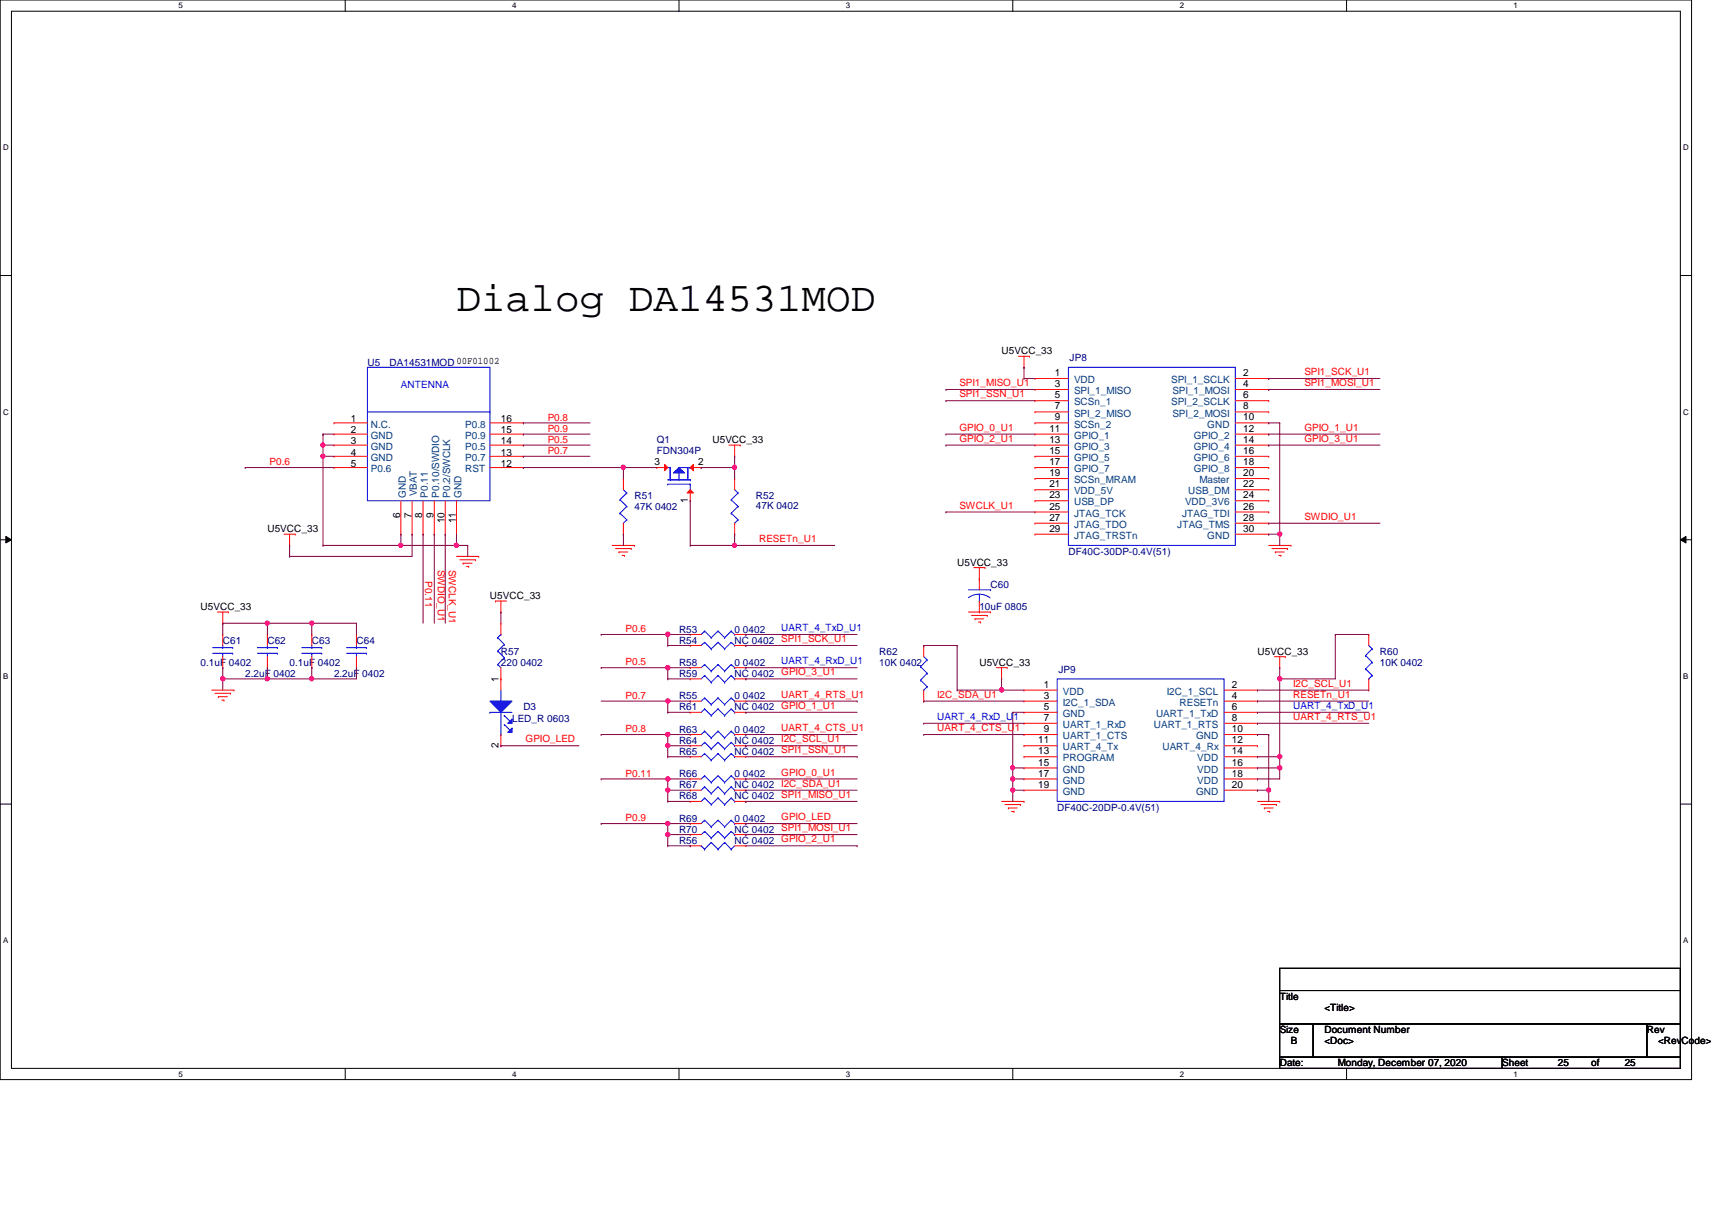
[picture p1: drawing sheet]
# OrCAD Capture schematic 52 DIALOG DA14531M.DSN
size B

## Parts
C60  10uF 0805  [C0805]
C61  0.1uF 0402  [C0402]
C62  2.2uF 0402  [C0402]
C63  0.1uF 0402  [C0402]
C64  2.2uF 0402  [C0402]
D3  LED_R 0603  [LED-S]
JP8  DF40C-30DP-0.4V(51)  [CON-DF40C-30DP-0.4V]
JP9  DF40C-20DP-0.4V(51)  [CON-DF40C-20DP-0.4V]
Q1  FDN304P  [T-FDN304P-D]
R51  47K 0402  [R0402]
R52  47K 0402  [R0402]
R53  0 0402  [R0402]
R54  NC 0402  [R0402]
R55  0 0402  [R0402]
R56  NC 0402  [R0402]
R57  220 0402  [R0402]
R58  0 0402  [R0402]
R59  NC 0402  [R0402]
R60  10K 0402  [R0402]
R61  NC 0402  [R0402]
R62  10K 0402  [R0402]
R63  0 0402  [R0402]
R64  NC 0402  [R0402]
R65  NC 0402  [R0402]
R66  0 0402  [R0402]
R67  NC 0402  [R0402]
R68  NC 0402  [R0402]
R69  0 0402  [R0402]
R70  NC 0402  [R0402]
U5  DA14531MOD  [U-DA14531MOD]

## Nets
GND_U3: C60.2 C61.2 C62.2 C63.2 C64.2 JP8.10(GND) JP8.30(GND) JP9.5(GND) JP9.10(GND) JP9.15(GND) JP9.17(GND) JP9.19(GND) JP9.20(GND) R51.2 U5.2(GND) U5.3(GND) U5.4(GND) U5.6(GND) U5.11(GND)
GPIO_0_U1: JP8.11(GPIO_1) R66.2
GPIO_1_U1: JP8.12(GPIO_2) R61.2
GPIO_2_U1: JP8.13(GPIO_3) R56.1
GPIO_3_U1: JP8.14(GPIO_4) R59.2
GPIO_LED: D3.2(CATHODE) R69.2
I2C_SCL_U1: JP9.2(I2C_1_SCL) R60.2 R64.2
I2C_SDA_U1: JP9.3(I2C_1_SDA) R62.2 R67.2
P0.5: R58.1 R59.1 U5.14(P0.5)
P0.6: R53.1 R54.1 U5.5(P0.6)
P0.7: R55.1 R61.1 U5.13(P0.7)
P0.8: R63.1 R64.1 R65.1 U5.16(P0.8)
P0.9: R56.2 R69.1 R70.1 U5.15(P0.9)
P0.11: R66.1 R67.1 R68.1 U5.8(P0.11)
RESETn_U1: JP9.4(RESETn) Q1.1(GATE) R52.2
SPI1_MISO_U1: JP8.3(SPI_1_MISO) R68.2
SPI1_MOSI_U1: JP8.4(SPI_1_MOSI) R70.2
SPI1_SCK_U1: JP8.2(SPI_1_SCLK) R54.2
SPI1_SSN_U1: JP8.5(SCSn_1) R65.2
SWCLK_U1: JP8.25(JTAG_TCK) U5.10(P0.2/SWCLK)
SWDIO_U1: JP8.28(JTAG_TMS) U5.9(P0.10/SWDIO)
U5VCC_33: C60.1 C61.1 C62.1 C63.1 C64.1 JP8.1(VDD) JP9.1(VDD) JP9.14(VDD) JP9.16(VDD) JP9.18(VDD) Q1.2(SOURCE) R52.1 R57.2 R60.1 R62.1 U5.7(VBAT)
UART_4_CTS_U1: JP9.9(UART_1_CTS) R63.2
UART_4_RTS_U1: JP9.8(UART_1_RTS) R55.2
UART_4_RxD_U1: JP9.7(UART_1_RxD) R58.2
UART_4_TxD_U1: JP9.6(UART_1_TxD) R53.2
N01847: Q1.3(DRAIN) R51.1 U5.12(RST)
N03095: D3.1(ANODE) R57.1

Not connected (* = marked no-connect by the designer): JP8 6(SPI_2_SCLK) 7(SPI_2_MISO) 8(SPI_2_MOSI) 9(SCSn_2) 15(GPIO_5) 16(GPIO_6) 17(GPIO_7) 18(GPIO_8) 19(SCSn_MRAM) 20(Master) 21(VDD_5V) 22(USB_DM) 23(USB_DP) 24(VDD_3V6) 26(JTAG_TDI) 27(JTAG_TDO) 29(JTAG_TRSTn); JP9 11(UART_4_Tx) 12(UART_4_Rx) 13(PROGRAM); U5 1(N.C.)

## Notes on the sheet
- Dialog DA14531MOD
- 00F01002
